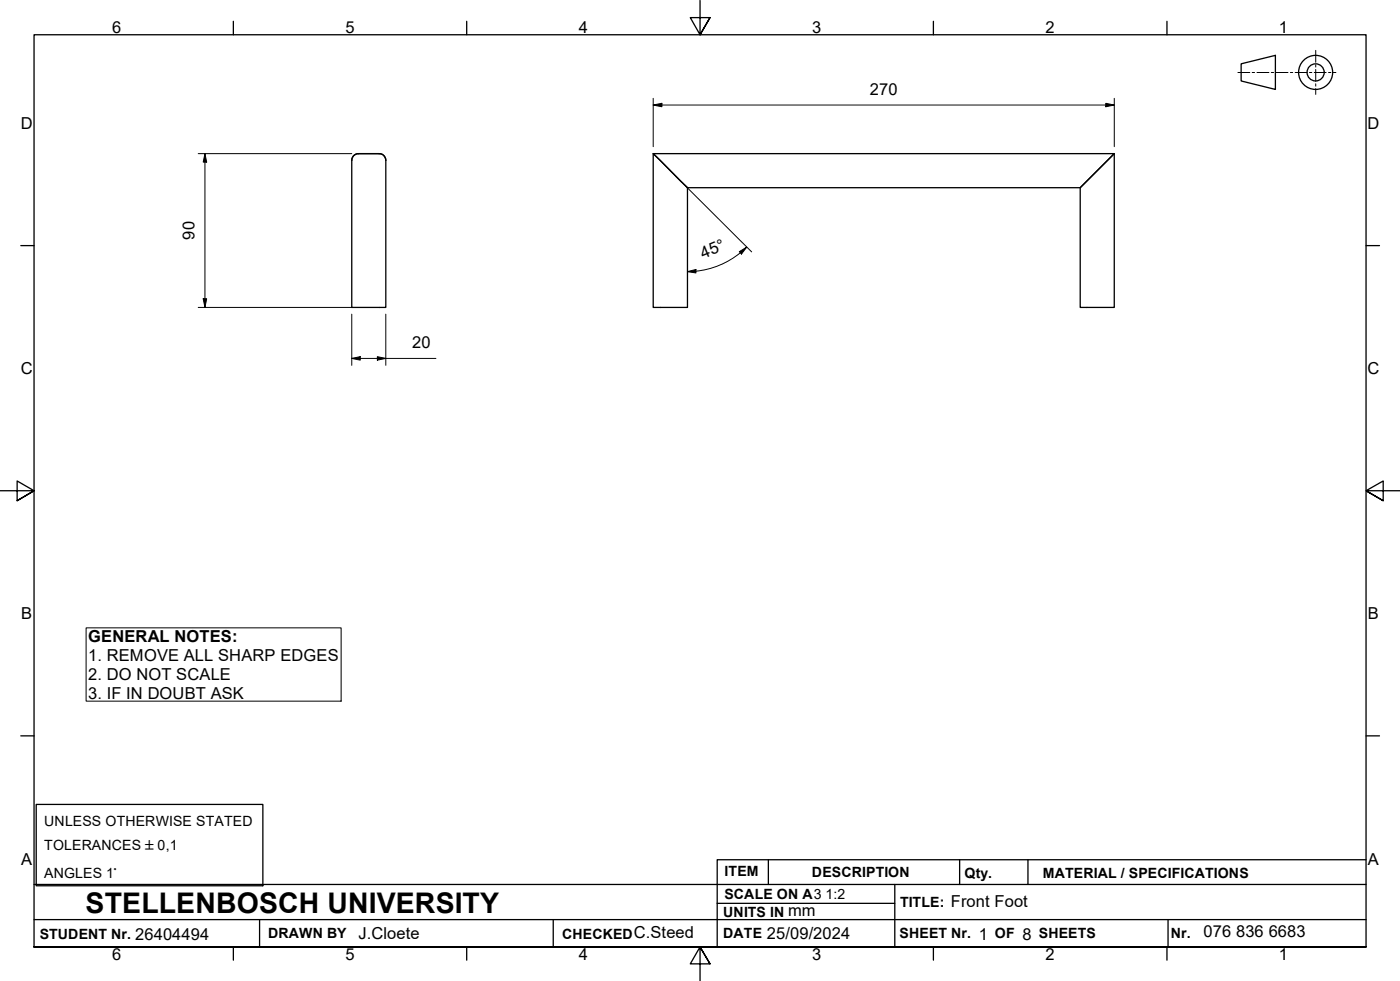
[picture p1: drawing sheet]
<svg xmlns="http://www.w3.org/2000/svg" width="410mm" height="287mm" viewBox="0 0 410 287" stroke-linecap="round" stroke-linejoin="round" font-family="sans-serif">
<!-- layer: Visible Edges(ISO) -->
<path d="M103.6 45.5l1.4-.5h6a1.95 1.95 0 0 1 2 1.9v43.1h-10v-43.1zM191.3 45h135l-10 9.9h-115zM191.3 45l10 9.9v35.1h-10zM318.3 53l8-8v45h-10v-35.1z" fill="none" stroke="#000" stroke-width=".38"/>
<!-- layer: Border_0 -->
<g fill="none" stroke="#000" stroke-width=".38">
<path d="M68.3 6.2v4M136.7 6.2v4M205 .1v10.1l-2.9-5h5.8l-2.9 5 2.9-5M273.3 6.2v4M341.7 6.2v4M6.1 71.9h3.9M400 71.9h3.9M0 143.7h10l-5-2.9v5.8l5-2.9-5 2.9M410 143.7h-10l5-2.9v5.8l-5-2.9 5 2.9M6.1 215.4h3.9M400 215.4h3.9M10 277.2v-267h390v267h-390h390"/>
<path d="M68.3 277.2v3.9M136.7 277.2v3.9M273.3 277.2v3.9M341.7 277.2v3.9M207.9 282.1l-2.9-4.9 2.9 4.9h-5.8l2.9-4.9v10"/>
</g>
<!-- layer: Sketch Geometry(ISO) -->
<g fill="none" stroke="#000" stroke-width=".38">
<path d="M363.4 18.7l10-2.5v10l-10-2.5zM390.2 21.2a5 5 0 0 0-7.2-4.5 5 5 0 0 0-.8 8.5 5 5 0 0 0 7.9-3.1l.1-.9M10.6 235.5h66.4v23.8h-66.4zM10 258.9h390M225 251.7v7.2M262 258.9v18.3M281 251.7v7.2M301 251.7v7.2M400 251.7h-190v25.5M10 277.2h390M10 269.2h390M76 269.2v8"/>
<path d="M162 269.2v8M210 264.4h52M342 269.2v8"/>
<circle cx="385.2" cy="21.2" r="2.51"/>
</g>
<g fill="none" stroke="#000" stroke-width=".29">
<path d="M385.3 14.7v3.5M385.3 18.9v.7M362.5 21.2h3.5M366.6 21.2h.7M368 21.2h3.5M372.2 21.2h.7M373.6 21.2h3.5M377.8 21.2h.7M379.2 21.2h3.5M383.4 21.2h.7M384.8 21.2h3.5M385.3 20.3v3.5"/>
<path d="M385.3 24.5v.7M385.3 25.9v1.7M389 21.2h.7M390.4 21.2h.8"/>
</g>
<!-- layer: Dimensions(ISO) -->
<g fill="none" stroke="#000" stroke-width=".29">
<path d="M191.3 30.7l2.5-.5v1.1zM191.3 30.7h135M191.3 28.8v14.1M323.8 30.2l2.5 .5-2.5 .6zM326.3 28.8v14.1M58 45h45M60 45l.5 2.4h-1zM60 45v45M200.7 54.4l19.4 19.3M201.3 79.5l2.5-.6v1zM203.8 79.4l-2.5 .1M216.5 73.7l2.1-1.4-1.5 2.1z"/>
<path d="M216.8 74a24.5 24.5 0 0 1-13 5.4M218.6 72.3l-1.8 1.7M58 90h45M59.5 87.5h1l-.5 2.5zM103 92v14.9M113 92v14.9M103 104.9l2.5-.5v1zM103 104.9h24.6M110.5 104.4l2.5 .5-2.5 .5z"/>
</g>
<path d="M191.3 30.7l2.5-.5v1.1zM323.8 30.2l2.5 .5-2.5 .6zM60 45l.5 2.4h-1zM201.3 79.5l2.5-.6v1zM216.5 73.7l2.1-1.4-1.5 2.1zM59.5 87.5h1l-.5 2.5zM103 104.9l2.5-.5v1zM110.5 104.4l2.5 .5-2.5 .5z" fill="#000"/>
<!-- layer: Symbols(ISO) -->
<path d="M25.2 183.8h74.7v21.4h-74.7z" fill="none" stroke="#000" stroke-width=".29"/>
<text font-size="8.3" x="25.1" y="267.2">STELLENBOSCH UNIVERSITY</text>
<g font-size="4.8">
<text x="32.8" y="9.7">6</text>
<text x="101.2" y="9.7">5</text>
<text x="169.5" y="9.7">4</text>
<text x="237.8" y="9.7">3</text>
<text x="306.1" y="9.7">2</text>
<text x="374.5" y="9.7">1</text>
<text x="254.7" y="27.7">270</text>
<text x="6.1" y="37.8">D</text>
<text x="400.4" y="37.8">D</text>
<text x="57" y="70.2" transform="rotate(-90 57 70.2)">90</text>
<text x="205.9" y="75.8" transform="rotate(-23 205.9 75.8)">45°</text>
<text x="120.7" y="101.9">20</text>
<text x="6.1" y="109.6">C</text>
<text x="400.4" y="109.6">C</text>
<text x="6.2" y="181.3">B</text>
<text x="400.5" y="181.3">B</text>
<text x="25.8" y="188">GENERAL NOTES:</text>
<text x="25.8" y="193.5">1. REMOVE ALL SHARP EDGES</text>
<text x="25.8" y="199">2. DO NOT SCALE</text>
<text x="25.8" y="204.5">3. IF IN DOUBT ASK</text>
<text x="6.2" y="253.1">A</text>
<text x="400.5" y="253.1">A</text>
<text x="230.8" y="268.2">mm</text>
<text x="278.4" y="265.6">Front Foot</text>
<text x="39.6" y="275">26404494</text>
<text x="105" y="274.8">J.Cloete</text>
<text x="185.6" y="274.7">C.Steed</text>
<text x="224.5" y="274.8">25/09/2024</text>
<text x="286.6" y="275">1</text>
<text x="299.4" y="275.2">8</text>
<text x="352.4" y="274.4">076</text>
<text x="361.9" y="274.4">836</text>
<text x="371.5" y="274.4">6683</text>
<text x="32.8" y="281.1">6</text>
<text x="101.2" y="281.1">5</text>
<text x="169.5" y="281.1">4</text>
<text x="237.8" y="281.1">3</text>
<text x="306.1" y="281.1">2</text>
<text x="374.5" y="281.1">1</text>
</g>
<g font-size="4.1">
<text x="13" y="241.9">UNLESS OTHERWISE STATED</text>
<text x="13" y="248.8">TOLERANCES ±0,1</text>
<text x="13" y="257">ANGLES 1°</text>
<text x="212.2" y="256.5">ITEM</text>
<text x="237.7" y="256.7">DESCRIPTION</text>
<text x="282.4" y="256.9">Qty.</text>
<text x="305.4" y="256.9">MATERIAL / SPECIFICATIONS</text>
<text x="212.1" y="263">SCALE ON A3</text>
<text x="241.7" y="263">1:2</text>
<text x="211.8" y="268.4">UNITS IN</text>
<text x="263.5" y="265.6">TITLE:</text>
<text x="11.6" y="274.8">STUDENT Nr.</text>
<text x="78.5" y="274.6">DRAWN BY</text>
<text x="164.6" y="274.8">CHECKED</text>
<text x="211.8" y="274.6">DATE</text>
<text x="263.4" y="274.6">SHEET Nr.</text>
<text x="291.3" y="274.6">OF</text>
<text x="304.2" y="274.6">SHEETS</text>
<text x="342.8" y="274.5">Nr.</text>
</g>
</svg>
